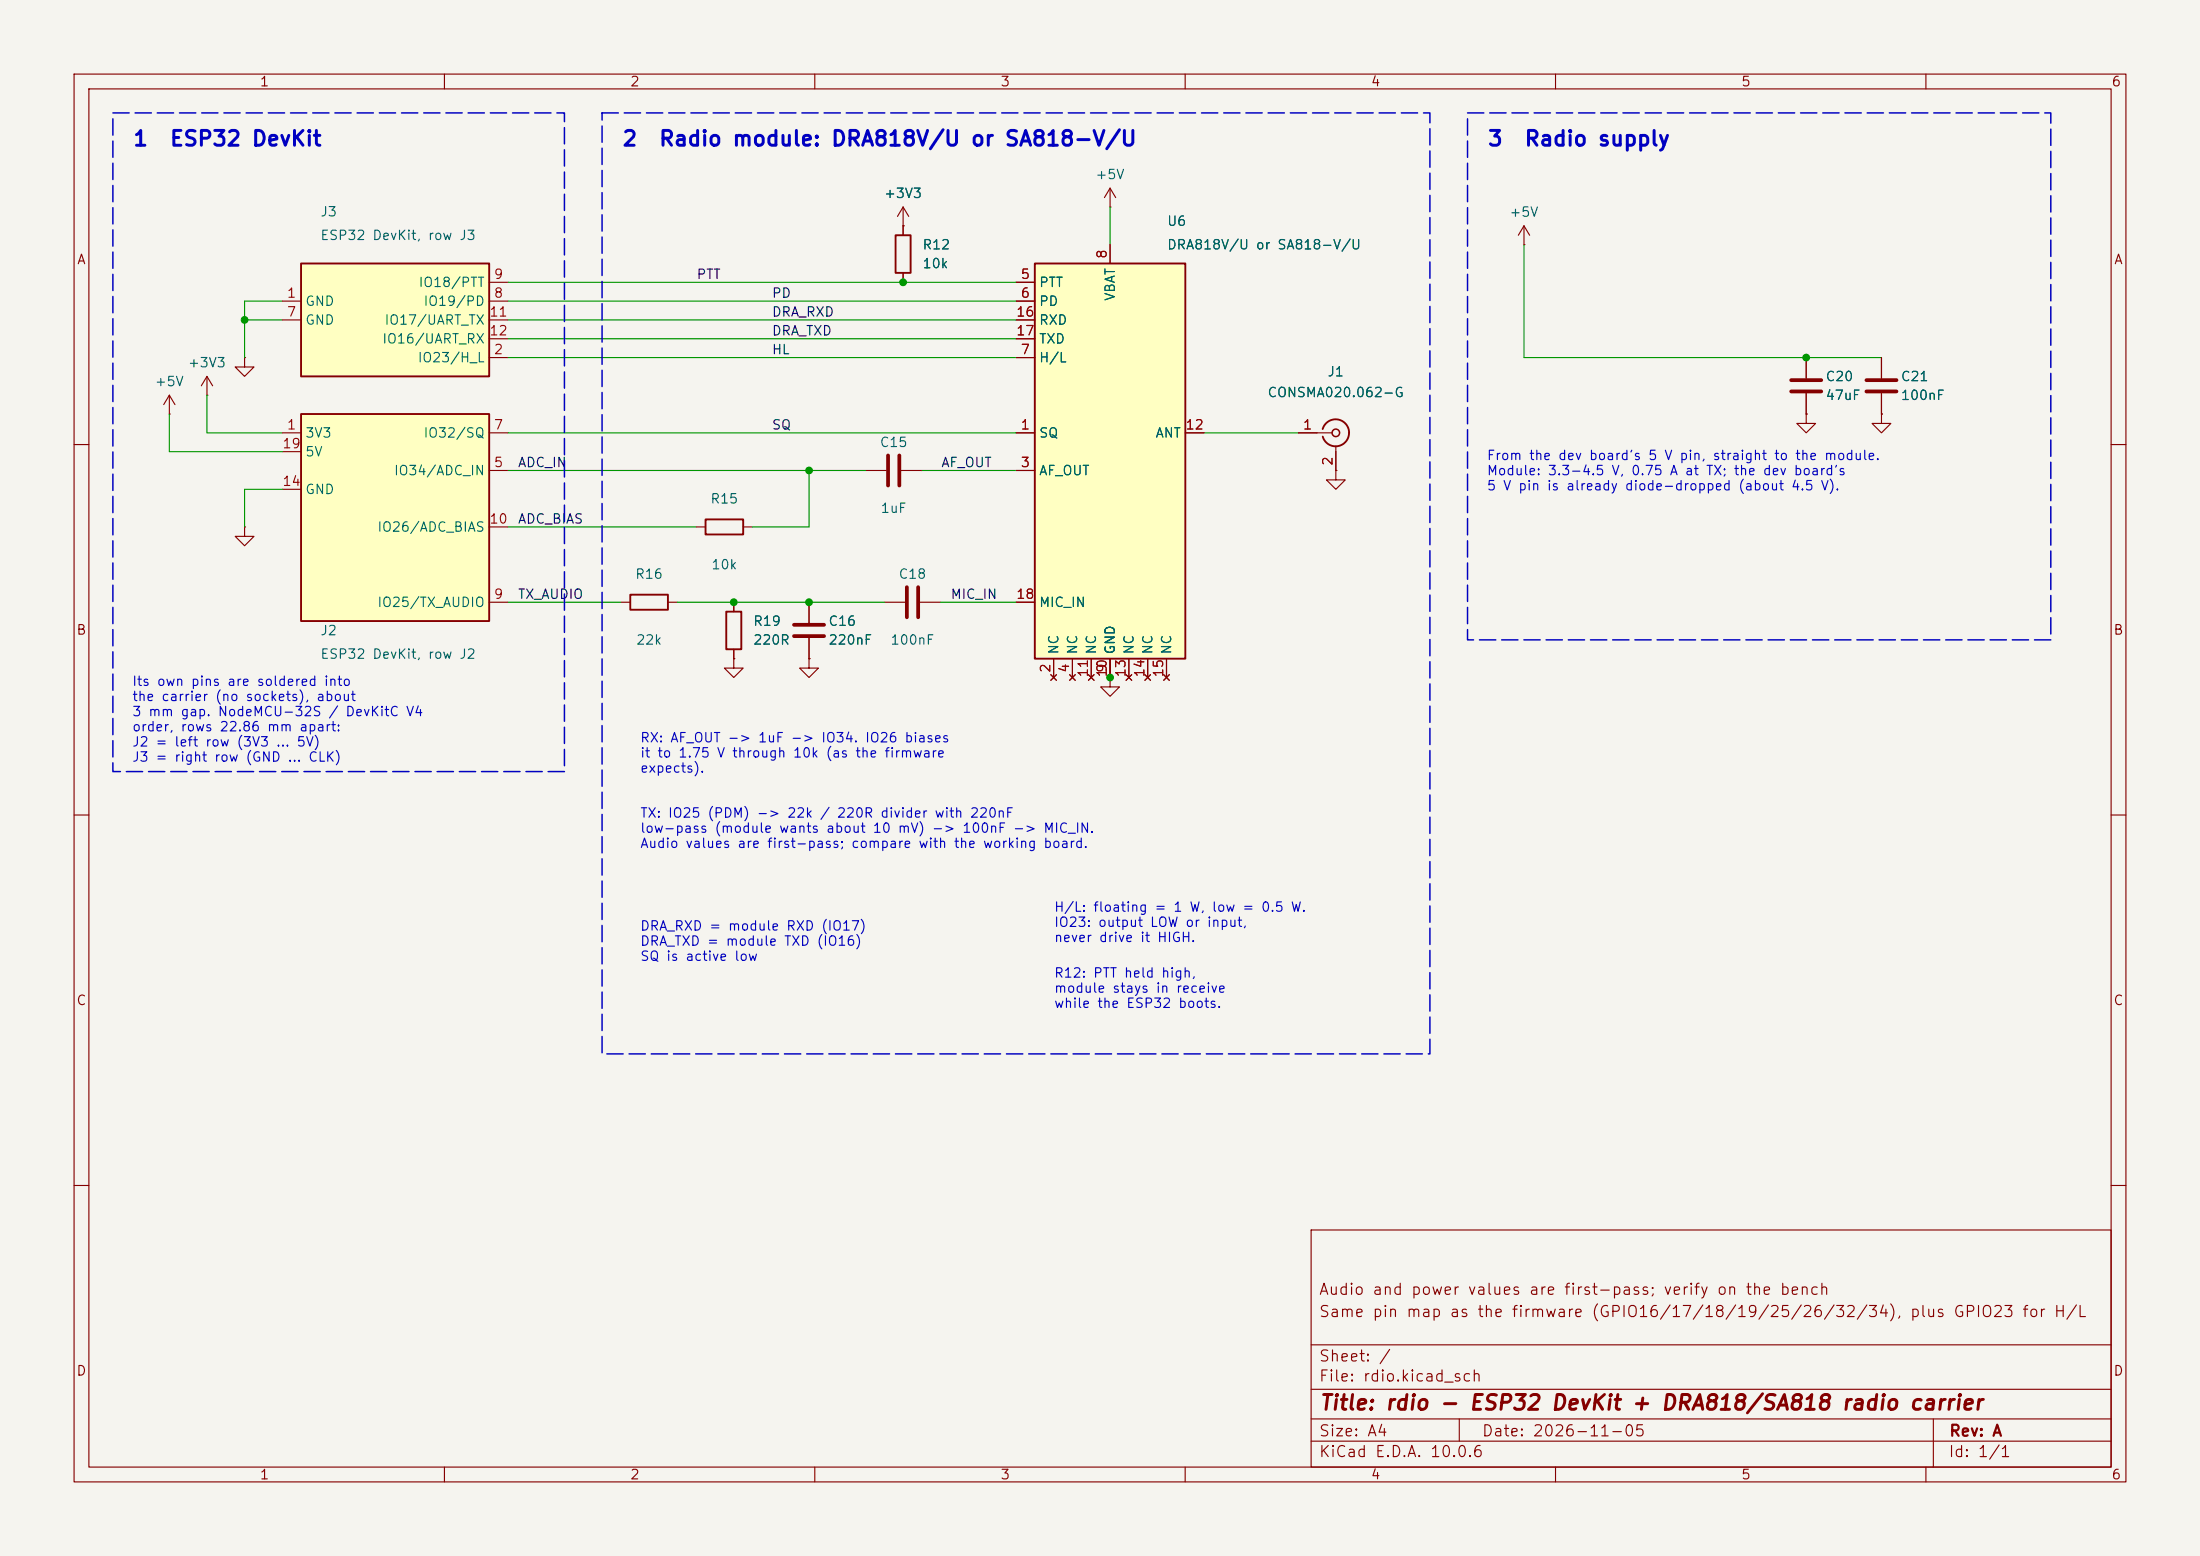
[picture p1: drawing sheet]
(kicad_sch
 (version 20250114)
 (generator "eeschema")
 (generator_version "10.0")
 (paper "A4")
 (title_block
  (title "rdio - ESP32 DevKit + DRA818/SA818 radio carrier")
  (date "2026-11-05")
  (rev "A")
  (comment 1 "Same pin map as the firmware (GPIO16/17/18/19/25/26/32/34), plus GPIO23 for H/L")
  (comment 2 "Audio and power values are first-pass; verify on the bench"))
 (lib_symbols
  (symbol "rdio:DEVKIT_J3" (exclude_from_sim no) (in_bom yes) (on_board yes)
   (property "Reference" "J" (at 0 0 0) (effects (font (size 1.27 1.27))))
   (property "Value" "DEVKIT_J3" (at 0 0 0) (effects (font (size 1.27 1.27))))
   (property "Footprint" "rdio:PinHoles_1x19_P2.54mm" (at 0 0 0) (effects (font (size 1.27 1.27)) (hide yes)))
   (property "Datasheet" "https://docs.espressif.com/projects/esp-dev-kits/en/latest/esp32/esp32-devkitc/user_guide.html" (at 0 0 0) (effects (font (size 1.27 1.27)) (hide yes)))
   (property "Description" "ESP32 DevKit 38-pin, right header row J3 (GND ... CLK). Only the pins used here are drawn; the footprint has all 19 holes." (at 0 0 0) (effects (font (size 1.27 1.27)) (hide yes)))
   (symbol "DEVKIT_J3_0_1"
    (rectangle (start -12.7 7.62) (end 12.7 -7.62) (stroke (width 0.254) (type default)) (fill (type background))))
   (symbol "DEVKIT_J3_1_1"
    (pin bidirectional line (at 15.24 5.08 180) (length 2.54) (name "IO18/PTT" (effects (font (size 1.27 1.27)))) (number "9" (effects (font (size 1.27 1.27)))))
    (pin bidirectional line (at 15.24 2.54 180) (length 2.54) (name "IO19/PD" (effects (font (size 1.27 1.27)))) (number "8" (effects (font (size 1.27 1.27)))))
    (pin bidirectional line (at 15.24 0 180) (length 2.54) (name "IO17/UART_TX" (effects (font (size 1.27 1.27)))) (number "11" (effects (font (size 1.27 1.27)))))
    (pin bidirectional line (at 15.24 -2.54 180) (length 2.54) (name "IO16/UART_RX" (effects (font (size 1.27 1.27)))) (number "12" (effects (font (size 1.27 1.27)))))
    (pin bidirectional line (at 15.24 -5.08 180) (length 2.54) (name "IO23/H_L" (effects (font (size 1.27 1.27)))) (number "2" (effects (font (size 1.27 1.27)))))
    (pin passive line (at -15.24 2.54 0) (length 2.54) (name "GND" (effects (font (size 1.27 1.27)))) (number "1" (effects (font (size 1.27 1.27)))))
    (pin passive line (at -15.24 0 0) (length 2.54) (name "GND" (effects (font (size 1.27 1.27)))) (number "7" (effects (font (size 1.27 1.27)))))))
  (symbol "rdio:DEVKIT_J2" (exclude_from_sim no) (in_bom yes) (on_board yes)
   (property "Reference" "J" (at 0 0 0) (effects (font (size 1.27 1.27))))
   (property "Value" "DEVKIT_J2" (at 0 0 0) (effects (font (size 1.27 1.27))))
   (property "Footprint" "rdio:PinHoles_1x19_P2.54mm" (at 0 0 0) (effects (font (size 1.27 1.27)) (hide yes)))
   (property "Datasheet" "https://docs.espressif.com/projects/esp-dev-kits/en/latest/esp32/esp32-devkitc/user_guide.html" (at 0 0 0) (effects (font (size 1.27 1.27)) (hide yes)))
   (property "Description" "ESP32 DevKit 38-pin, left header row J2 (3V3 ... 5V, pin 1 at the antenna end). Only the pins used here are drawn; the footprint has all 19 holes." (at 0 0 0) (effects (font (size 1.27 1.27)) (hide yes)))
   (symbol "DEVKIT_J2_0_1"
    (rectangle (start -12.7 10.16) (end 12.7 -17.78) (stroke (width 0.254) (type default)) (fill (type background))))
   (symbol "DEVKIT_J2_1_1"
    (pin bidirectional line (at 15.24 7.62 180) (length 2.54) (name "IO32/SQ" (effects (font (size 1.27 1.27)))) (number "7" (effects (font (size 1.27 1.27)))))
    (pin input line (at 15.24 2.54 180) (length 2.54) (name "IO34/ADC_IN" (effects (font (size 1.27 1.27)))) (number "5" (effects (font (size 1.27 1.27)))))
    (pin bidirectional line (at 15.24 -5.08 180) (length 2.54) (name "IO26/ADC_BIAS" (effects (font (size 1.27 1.27)))) (number "10" (effects (font (size 1.27 1.27)))))
    (pin bidirectional line (at 15.24 -15.24 180) (length 2.54) (name "IO25/TX_AUDIO" (effects (font (size 1.27 1.27)))) (number "9" (effects (font (size 1.27 1.27)))))
    (pin power_out line (at -15.24 7.62 0) (length 2.54) (name "3V3" (effects (font (size 1.27 1.27)))) (number "1" (effects (font (size 1.27 1.27)))))
    (pin power_out line (at -15.24 5.08 0) (length 2.54) (name "5V" (effects (font (size 1.27 1.27)))) (number "19" (effects (font (size 1.27 1.27)))))
    (pin power_out line (at -15.24 0 0) (length 2.54) (name "GND" (effects (font (size 1.27 1.27)))) (number "14" (effects (font (size 1.27 1.27)))))))
  (symbol "power:+3V3"
   (power global)
   (pin_numbers (hide yes))
   (pin_names
    (offset 0) (hide yes)) (exclude_from_sim no) (in_bom yes) (on_board yes)
   (in_pos_files yes)
   (duplicate_pin_numbers_are_jumpers no)
   (property "Reference" "#PWR" (at 0 -3.81 0) (show_name no) (do_not_autoplace no) (hide yes) (effects (font (size 1.27 1.27))))
   (property "Value" "+3V3" (at 0 3.556 0) (show_name no) (do_not_autoplace no) (effects (font (size 1.27 1.27))))
   (property "Footprint" "" (at 0 0 0) (show_name no) (do_not_autoplace no) (hide yes) (effects (font (size 1.27 1.27))))
   (property "Datasheet" "" (at 0 0 0) (show_name no) (do_not_autoplace no) (hide yes) (effects (font (size 1.27 1.27))))
   (property "Description" "Power symbol creates a global label with name \"+3V3\"" (at 0 0 0) (show_name no) (do_not_autoplace no) (hide yes) (effects (font (size 1.27 1.27))))
   (symbol "+3V3_0_1"
    (polyline (pts (xy -0.762 1.27) (xy 0 2.54)) (stroke (width 0) (type default)) (fill (type none)))
    (polyline (pts (xy 0 2.54) (xy 0.762 1.27)) (stroke (width 0) (type default)) (fill (type none)))
    (polyline (pts (xy 0 0) (xy 0 2.54)) (stroke (width 0) (type default)) (fill (type none))))
   (symbol "+3V3_1_1"
    (pin power_in line (at 0 0 90) (length 0) (name "" (effects (font (size 1.27 1.27)))) (number "1" (effects (font (size 1.27 1.27))))))
   (embedded_fonts no))
  (symbol "power:+5V"
   (power global)
   (pin_numbers (hide yes))
   (pin_names
    (offset 0) (hide yes)) (exclude_from_sim no) (in_bom yes) (on_board yes)
   (in_pos_files yes)
   (duplicate_pin_numbers_are_jumpers no)
   (property "Reference" "#PWR" (at 0 -3.81 0) (show_name no) (do_not_autoplace no) (hide yes) (effects (font (size 1.27 1.27))))
   (property "Value" "+5V" (at 0 3.556 0) (show_name no) (do_not_autoplace no) (effects (font (size 1.27 1.27))))
   (property "Footprint" "" (at 0 0 0) (show_name no) (do_not_autoplace no) (hide yes) (effects (font (size 1.27 1.27))))
   (property "Datasheet" "" (at 0 0 0) (show_name no) (do_not_autoplace no) (hide yes) (effects (font (size 1.27 1.27))))
   (property "Description" "Power symbol creates a global label with name \"+5V\"" (at 0 0 0) (show_name no) (do_not_autoplace no) (hide yes) (effects (font (size 1.27 1.27))))
   (symbol "+5V_0_1"
    (polyline (pts (xy -0.762 1.27) (xy 0 2.54)) (stroke (width 0) (type default)) (fill (type none)))
    (polyline (pts (xy 0 2.54) (xy 0.762 1.27)) (stroke (width 0) (type default)) (fill (type none)))
    (polyline (pts (xy 0 0) (xy 0 2.54)) (stroke (width 0) (type default)) (fill (type none))))
   (symbol "+5V_1_1"
    (pin power_in line (at 0 0 90) (length 0) (name "" (effects (font (size 1.27 1.27)))) (number "1" (effects (font (size 1.27 1.27))))))
   (embedded_fonts no))
  (symbol "power:GND"
   (power global)
   (pin_numbers (hide yes))
   (pin_names
    (offset 0) (hide yes)) (exclude_from_sim no) (in_bom yes) (on_board yes)
   (in_pos_files yes)
   (duplicate_pin_numbers_are_jumpers no)
   (property "Reference" "#PWR" (at 0 -6.35 0) (show_name no) (do_not_autoplace no) (hide yes) (effects (font (size 1.27 1.27))))
   (property "Value" "GND" (at 0 -3.81 0) (show_name no) (do_not_autoplace no) (effects (font (size 1.27 1.27))))
   (property "Footprint" "" (at 0 0 0) (show_name no) (do_not_autoplace no) (hide yes) (effects (font (size 1.27 1.27))))
   (property "Datasheet" "" (at 0 0 0) (show_name no) (do_not_autoplace no) (hide yes) (effects (font (size 1.27 1.27))))
   (property "Description" "Power symbol creates a global label with name \"GND\" , ground" (at 0 0 0) (show_name no) (do_not_autoplace no) (hide yes) (effects (font (size 1.27 1.27))))
   (symbol "GND_0_1"
    (polyline (pts (xy 0 0) (xy 0 -1.27) (xy 1.27 -1.27) (xy 0 -2.54) (xy -1.27 -1.27) (xy 0 -1.27)) (stroke (width 0) (type default)) (fill (type none))))
   (symbol "GND_1_1"
    (pin power_in line (at 0 0 270) (length 0) (name "" (effects (font (size 1.27 1.27)))) (number "1" (effects (font (size 1.27 1.27))))))
   (embedded_fonts no))
  (symbol "rdio:DRA818V" (exclude_from_sim no) (in_bom yes) (on_board yes)
   (property "Reference" "U" (at 0 0 0) (effects (font (size 1.27 1.27))))
   (property "Value" "DRA818" (at 0 0 0) (effects (font (size 1.27 1.27))))
   (property "Footprint" "" (at 0 0 0) (effects (font (size 1.27 1.27)) (hide yes)))
   (property "Datasheet" "https://www.dorji.com/docs/data/DRA818V.pdf" (at 0 0 0) (effects (font (size 1.27 1.27)) (hide yes)))
   (property "Description" "Dorji DRA818V/U or NiceRF SA818 VHF/UHF transceiver module, UART, 18 pins" (at 0 0 0) (effects (font (size 1.27 1.27)) (hide yes)))
   (symbol "DRA818V_0_1"
    (rectangle (start -10.16 22.86) (end 10.16 -30.48) (stroke (width 0.254) (type default)) (fill (type background))))
   (symbol "DRA818V_1_1"
    (pin input line (at -12.7 20.32 0) (length 2.54) (name "PTT" (effects (font (size 1.27 1.27)))) (number "5" (effects (font (size 1.27 1.27)))))
    (pin input line (at -12.7 17.78 0) (length 2.54) (name "PD" (effects (font (size 1.27 1.27)))) (number "6" (effects (font (size 1.27 1.27)))))
    (pin input line (at -12.7 15.24 0) (length 2.54) (name "RXD" (effects (font (size 1.27 1.27)))) (number "16" (effects (font (size 1.27 1.27)))))
    (pin output line (at -12.7 12.7 0) (length 2.54) (name "TXD" (effects (font (size 1.27 1.27)))) (number "17" (effects (font (size 1.27 1.27)))))
    (pin input line (at -12.7 10.16 0) (length 2.54) (name "H/L" (effects (font (size 1.27 1.27)))) (number "7" (effects (font (size 1.27 1.27)))))
    (pin output line (at -12.7 0 0) (length 2.54) (name "SQ" (effects (font (size 1.27 1.27)))) (number "1" (effects (font (size 1.27 1.27)))))
    (pin output line (at -12.7 -5.08 0) (length 2.54) (name "AF_OUT" (effects (font (size 1.27 1.27)))) (number "3" (effects (font (size 1.27 1.27)))))
    (pin input line (at -12.7 -22.86 0) (length 2.54) (name "MIC_IN" (effects (font (size 1.27 1.27)))) (number "18" (effects (font (size 1.27 1.27)))))
    (pin passive line (at 12.7 0 180) (length 2.54) (name "ANT" (effects (font (size 1.27 1.27)))) (number "12" (effects (font (size 1.27 1.27)))))
    (pin power_in line (at 0 25.4 270) (length 2.54) (name "VBAT" (effects (font (size 1.27 1.27)))) (number "8" (effects (font (size 1.27 1.27)))))
    (pin power_in line (at 0 -33.02 90) (length 2.54) (name "GND" (effects (font (size 1.27 1.27)))) (number "9" (effects (font (size 1.27 1.27)))))
    (pin passive line (at 0 -33.02 90) (length 2.54) (name "GND" (effects (font (size 1.27 1.27)))) (number "10" (effects (font (size 1.27 1.27)))))
    (pin no_connect line (at -7.62 -33.02 90) (length 2.54) (name "NC" (effects (font (size 1.27 1.27)))) (number "2" (effects (font (size 1.27 1.27)))))
    (pin no_connect line (at -5.08 -33.02 90) (length 2.54) (name "NC" (effects (font (size 1.27 1.27)))) (number "4" (effects (font (size 1.27 1.27)))))
    (pin no_connect line (at -2.54 -33.02 90) (length 2.54) (name "NC" (effects (font (size 1.27 1.27)))) (number "11" (effects (font (size 1.27 1.27)))))
    (pin no_connect line (at 2.54 -33.02 90) (length 2.54) (name "NC" (effects (font (size 1.27 1.27)))) (number "13" (effects (font (size 1.27 1.27)))))
    (pin no_connect line (at 5.08 -33.02 90) (length 2.54) (name "NC" (effects (font (size 1.27 1.27)))) (number "14" (effects (font (size 1.27 1.27)))))
    (pin no_connect line (at 7.62 -33.02 90) (length 2.54) (name "NC" (effects (font (size 1.27 1.27)))) (number "15" (effects (font (size 1.27 1.27)))))))
  (symbol "Device:R"
   (pin_numbers (hide yes))
   (pin_names
    (offset 0)) (exclude_from_sim no) (in_bom yes) (on_board yes)
   (in_pos_files yes)
   (duplicate_pin_numbers_are_jumpers no)
   (property "Reference" "R" (at 2.032 0 90) (show_name no) (do_not_autoplace no) (effects (font (size 1.27 1.27))))
   (property "Value" "R" (at 0 0 90) (show_name no) (do_not_autoplace no) (effects (font (size 1.27 1.27))))
   (property "Footprint" "" (at -1.778 0 90) (show_name no) (do_not_autoplace no) (hide yes) (effects (font (size 1.27 1.27))))
   (property "Datasheet" "" (at 0 0 0) (show_name no) (do_not_autoplace no) (hide yes) (effects (font (size 1.27 1.27))))
   (property "Description" "Resistor" (at 0 0 0) (show_name no) (do_not_autoplace no) (hide yes) (effects (font (size 1.27 1.27))))
   (symbol "R_0_1"
    (rectangle (start -1.016 -2.54) (end 1.016 2.54) (stroke (width 0.254) (type default)) (fill (type none))))
   (symbol "R_1_1"
    (pin passive line (at 0 3.81 270) (length 1.27) (name "" (effects (font (size 1.27 1.27)))) (number "1" (effects (font (size 1.27 1.27)))))
    (pin passive line (at 0 -3.81 90) (length 1.27) (name "" (effects (font (size 1.27 1.27)))) (number "2" (effects (font (size 1.27 1.27))))))
   (embedded_fonts no))
  (symbol "Device:C"
   (pin_numbers (hide yes))
   (pin_names
    (offset 0.254)) (exclude_from_sim no) (in_bom yes) (on_board yes)
   (in_pos_files yes)
   (duplicate_pin_numbers_are_jumpers no)
   (property "Reference" "C" (at 0.635 2.54 0) (show_name no) (do_not_autoplace no) (effects (font (size 1.27 1.27)) (justify left)))
   (property "Value" "C" (at 0.635 -2.54 0) (show_name no) (do_not_autoplace no) (effects (font (size 1.27 1.27)) (justify left)))
   (property "Footprint" "" (at 0.9652 -3.81 0) (show_name no) (do_not_autoplace no) (hide yes) (effects (font (size 1.27 1.27))))
   (property "Datasheet" "" (at 0 0 0) (show_name no) (do_not_autoplace no) (hide yes) (effects (font (size 1.27 1.27))))
   (property "Description" "Unpolarized capacitor" (at 0 0 0) (show_name no) (do_not_autoplace no) (hide yes) (effects (font (size 1.27 1.27))))
   (symbol "C_0_1"
    (polyline (pts (xy -2.032 0.762) (xy 2.032 0.762)) (stroke (width 0.508) (type default)) (fill (type none)))
    (polyline (pts (xy -2.032 -0.762) (xy 2.032 -0.762)) (stroke (width 0.508) (type default)) (fill (type none))))
   (symbol "C_1_1"
    (pin passive line (at 0 3.81 270) (length 2.794) (name "" (effects (font (size 1.27 1.27)))) (number "1" (effects (font (size 1.27 1.27)))))
    (pin passive line (at 0 -3.81 90) (length 2.794) (name "" (effects (font (size 1.27 1.27)))) (number "2" (effects (font (size 1.27 1.27))))))
   (embedded_fonts no))
  (symbol "Connector:Conn_Coaxial"
   (pin_names
    (offset 1.016) (hide yes)) (exclude_from_sim no) (in_bom yes) (on_board yes)
   (in_pos_files yes)
   (duplicate_pin_numbers_are_jumpers no)
   (property "Reference" "J" (at 0.254 3.048 0) (show_name no) (do_not_autoplace no) (effects (font (size 1.27 1.27))))
   (property "Value" "Conn_Coaxial" (at 2.921 0 90) (show_name no) (do_not_autoplace no) (effects (font (size 1.27 1.27))))
   (property "Footprint" "" (at 0 0 0) (show_name no) (do_not_autoplace no) (hide yes) (effects (font (size 1.27 1.27))))
   (property "Datasheet" "" (at 0 0 0) (show_name no) (do_not_autoplace no) (hide yes) (effects (font (size 1.27 1.27))))
   (property "Description" "coaxial connector (BNC, SMA, SMB, SMC, Cinch/RCA, LEMO, ...)" (at 0 0 0) (show_name no) (do_not_autoplace no) (hide yes) (effects (font (size 1.27 1.27))))
   (symbol "Conn_Coaxial_0_1"
    (polyline (pts (xy -2.54 0) (xy -0.508 0)) (stroke (width 0) (type default)) (fill (type none)))
    (arc (start 1.778 0) (mid 0.222 -1.8079) (end -1.778 -0.508) (stroke (width 0.254) (type default)) (fill (type none)))
    (arc (start -1.778 0.508) (mid 0.2221 1.8084) (end 1.778 0) (stroke (width 0.254) (type default)) (fill (type none)))
    (circle (center 0 0) (radius 0.508) (stroke (width 0.2032) (type default)) (fill (type none)))
    (polyline (pts (xy 0 -2.54) (xy 0 -1.778)) (stroke (width 0) (type default)) (fill (type none))))
   (symbol "Conn_Coaxial_1_1"
    (pin passive line (at -5.08 0 0) (length 2.54) (name "In" (effects (font (size 1.27 1.27)))) (number "1" (effects (font (size 1.27 1.27)))))
    (pin passive line (at 0 -5.08 90) (length 2.54) (name "Ext" (effects (font (size 1.27 1.27)))) (number "2" (effects (font (size 1.27 1.27))))))
   (embedded_fonts no)))
 (rectangle (start 15.24 15.24) (end 76.20 104.14) (stroke (width 0.2) (type dash)) (fill (type none)))
 (text "1  ESP32 DevKit" (at 17.78 17.78 0) (effects (font (size 2.0 2.0) bold) (justify left top)))
 (symbol (lib_id "rdio:DEVKIT_J3") (at 53.34 43.18 0) (unit 1) (exclude_from_sim no) (in_bom yes) (on_board yes) (dnp no)
  (property "Reference" "J3" (at 43.18 28.57 0) (effects (font (size 1.27 1.27)) (justify left)))
  (property "Value" "ESP32 DevKit, row J3" (at 43.18 31.75 0) (effects (font (size 1.27 1.27)) (justify left)))
  (property "Footprint" "rdio:PinHoles_1x19_P2.54mm" (at 53.34 43.18 0) (effects (font (size 1.27 1.27)) (hide yes)))
  (property "Datasheet" "https://docs.espressif.com/projects/esp-dev-kits/en/latest/esp32/esp32-devkitc/user_guide.html" (at 53.34 43.18 0) (effects (font (size 1.27 1.27)) (hide yes)))
  (pin "9")
  (pin "8")
  (pin "11")
  (pin "12")
  (pin "2")
  (pin "1")
  (pin "7"))
 (symbol (lib_id "rdio:DEVKIT_J2") (at 53.34 66.04 0) (unit 1) (exclude_from_sim no) (in_bom yes) (on_board yes) (dnp no)
  (property "Reference" "J2" (at 43.18 85.09 0) (effects (font (size 1.27 1.27)) (justify left)))
  (property "Value" "ESP32 DevKit, row J2" (at 43.18 88.27 0) (effects (font (size 1.27 1.27)) (justify left)))
  (property "Footprint" "rdio:PinHoles_1x19_P2.54mm" (at 53.34 66.04 0) (effects (font (size 1.27 1.27)) (hide yes)))
  (property "Datasheet" "https://docs.espressif.com/projects/esp-dev-kits/en/latest/esp32/esp32-devkitc/user_guide.html" (at 53.34 66.04 0) (effects (font (size 1.27 1.27)) (hide yes)))
  (pin "7")
  (pin "5")
  (pin "10")
  (pin "9")
  (pin "1")
  (pin "19")
  (pin "14"))
 (wire (pts (xy 38.10 58.42) (xy 27.94 58.42)) (stroke (width 0) (type default)))
 (wire (pts (xy 27.94 58.42) (xy 27.94 53.34)) (stroke (width 0) (type default)))
 (symbol (lib_id "power:+3V3") (at 27.94 53.34 0) (unit 1) (exclude_from_sim no) (in_bom no) (on_board no) (dnp no)
  (property "Reference" "#PWR001" (at 30.48 52.07 0) (effects (font (size 1.27 1.27)) (hide yes)))
  (property "Value" "+3V3" (at 27.94 48.94 0) (effects (font (size 1.27 1.27))))
  (property "Footprint" "" (at 27.94 53.34 0) (effects (font (size 1.27 1.27)) (hide yes)))
  (property "Datasheet" "~" (at 27.94 53.34 0) (effects (font (size 1.27 1.27)) (hide yes)))
  (pin "1"))
 (wire (pts (xy 38.10 60.96) (xy 22.86 60.96)) (stroke (width 0) (type default)))
 (wire (pts (xy 22.86 60.96) (xy 22.86 55.88)) (stroke (width 0) (type default)))
 (symbol (lib_id "power:+5V") (at 22.86 55.88 0) (unit 1) (exclude_from_sim no) (in_bom no) (on_board no) (dnp no)
  (property "Reference" "#PWR002" (at 25.40 54.61 0) (effects (font (size 1.27 1.27)) (hide yes)))
  (property "Value" "+5V" (at 22.86 51.48 0) (effects (font (size 1.27 1.27))))
  (property "Footprint" "" (at 22.86 55.88 0) (effects (font (size 1.27 1.27)) (hide yes)))
  (property "Datasheet" "~" (at 22.86 55.88 0) (effects (font (size 1.27 1.27)) (hide yes)))
  (pin "1"))
 (wire (pts (xy 38.10 66.04) (xy 33.02 66.04)) (stroke (width 0) (type default)))
 (wire (pts (xy 33.02 66.04) (xy 33.02 71.12)) (stroke (width 0) (type default)))
 (symbol (lib_id "power:GND") (at 33.02 71.12 0) (unit 1) (exclude_from_sim no) (in_bom no) (on_board no) (dnp no)
  (property "Reference" "#PWR003" (at 35.56 69.85 0) (effects (font (size 1.27 1.27)) (hide yes)))
  (property "Value" "GND" (at 33.02 75.52 0) (effects (font (size 1.27 1.27)) (hide yes)))
  (property "Footprint" "" (at 33.02 71.12 0) (effects (font (size 1.27 1.27)) (hide yes)))
  (property "Datasheet" "~" (at 33.02 71.12 0) (effects (font (size 1.27 1.27)) (hide yes)))
  (pin "1"))
 (wire (pts (xy 38.10 40.64) (xy 33.02 40.64)) (stroke (width 0) (type default)))
 (wire (pts (xy 33.02 40.64) (xy 33.02 48.26)) (stroke (width 0) (type default)))
 (wire (pts (xy 38.10 43.18) (xy 33.02 43.18)) (stroke (width 0) (type default)))
 (symbol (lib_id "power:GND") (at 33.02 48.26 0) (unit 1) (exclude_from_sim no) (in_bom no) (on_board no) (dnp no)
  (property "Reference" "#PWR004" (at 35.56 46.99 0) (effects (font (size 1.27 1.27)) (hide yes)))
  (property "Value" "GND" (at 33.02 52.66 0) (effects (font (size 1.27 1.27)) (hide yes)))
  (property "Footprint" "" (at 33.02 48.26 0) (effects (font (size 1.27 1.27)) (hide yes)))
  (property "Datasheet" "~" (at 33.02 48.26 0) (effects (font (size 1.27 1.27)) (hide yes)))
  (pin "1"))
 (text "Its own pins are soldered into\nthe carrier (no sockets), about\n3 mm gap. NodeMCU-32S / DevKitC V4\norder, rows 22.86 mm apart:\nJ2 = left row (3V3 ... 5V)\nJ3 = right row (GND ... CLK)" (at 17.78 91.44 0) (effects (font (size 1.27 1.27)) (justify left top)))
 (rectangle (start 81.28 15.24) (end 193.04 142.24) (stroke (width 0.2) (type dash)) (fill (type none)))
 (text "2  Radio module: DRA818V/U or SA818-V/U" (at 83.82 17.78 0) (effects (font (size 2.0 2.0) bold) (justify left top)))
 (symbol (lib_id "rdio:DRA818V") (at 149.86 58.42 0) (unit 1) (exclude_from_sim no) (in_bom yes) (on_board yes) (dnp no)
  (property "Reference" "U6" (at 157.48 29.84 0) (effects (font (size 1.27 1.27)) (justify left)))
  (property "Value" "DRA818V/U or SA818-V/U" (at 157.48 33.02 0) (effects (font (size 1.27 1.27)) (justify left)))
  (property "Footprint" "rdio:DRA818_SA818" (at 149.86 58.42 0) (effects (font (size 1.27 1.27)) (hide yes)))
  (property "Datasheet" "https://www.dorji.com/docs/data/DRA818V.pdf" (at 149.86 58.42 0) (effects (font (size 1.27 1.27)) (hide yes)))
  (pin "5")
  (pin "6")
  (pin "16")
  (pin "17")
  (pin "7")
  (pin "1")
  (pin "3")
  (pin "18")
  (pin "12")
  (pin "8")
  (pin "9")
  (pin "10")
  (pin "2")
  (pin "4")
  (pin "11")
  (pin "13")
  (pin "14")
  (pin "15"))
 (wire (pts (xy 149.86 33.02) (xy 149.86 27.94)) (stroke (width 0) (type default)))
 (symbol (lib_id "power:+5V") (at 149.86 27.94 0) (unit 1) (exclude_from_sim no) (in_bom no) (on_board no) (dnp no)
  (property "Reference" "#PWR005" (at 152.40 26.67 0) (effects (font (size 1.27 1.27)) (hide yes)))
  (property "Value" "+5V" (at 149.86 23.54 0) (effects (font (size 1.27 1.27))))
  (property "Footprint" "" (at 149.86 27.94 0) (effects (font (size 1.27 1.27)) (hide yes)))
  (property "Datasheet" "~" (at 149.86 27.94 0) (effects (font (size 1.27 1.27)) (hide yes)))
  (pin "1"))
 (symbol (lib_id "power:GND") (at 149.86 91.44 0) (unit 1) (exclude_from_sim no) (in_bom no) (on_board no) (dnp no)
  (property "Reference" "#PWR006" (at 152.40 90.17 0) (effects (font (size 1.27 1.27)) (hide yes)))
  (property "Value" "GND" (at 149.86 95.84 0) (effects (font (size 1.27 1.27)) (hide yes)))
  (property "Footprint" "" (at 149.86 91.44 0) (effects (font (size 1.27 1.27)) (hide yes)))
  (property "Datasheet" "~" (at 149.86 91.44 0) (effects (font (size 1.27 1.27)) (hide yes)))
  (pin "1"))
 (wire (pts (xy 68.58 38.10) (xy 121.92 38.10)) (stroke (width 0) (type default)))
 (wire (pts (xy 121.92 38.10) (xy 137.16 38.10)) (stroke (width 0) (type default)))
 (label "PTT" (at 93.98 38.10 0) (effects (font (size 1.27 1.27)) (justify left bottom)))
 (wire (pts (xy 68.58 40.64) (xy 137.16 40.64)) (stroke (width 0) (type default)))
 (label "PD" (at 104.14 40.64 0) (effects (font (size 1.27 1.27)) (justify left bottom)))
 (wire (pts (xy 68.58 43.18) (xy 137.16 43.18)) (stroke (width 0) (type default)))
 (label "DRA_RXD" (at 104.14 43.18 0) (effects (font (size 1.27 1.27)) (justify left bottom)))
 (wire (pts (xy 68.58 45.72) (xy 137.16 45.72)) (stroke (width 0) (type default)))
 (label "DRA_TXD" (at 104.14 45.72 0) (effects (font (size 1.27 1.27)) (justify left bottom)))
 (wire (pts (xy 68.58 48.26) (xy 137.16 48.26)) (stroke (width 0) (type default)))
 (label "HL" (at 104.14 48.26 0) (effects (font (size 1.27 1.27)) (justify left bottom)))
 (wire (pts (xy 68.58 58.42) (xy 137.16 58.42)) (stroke (width 0) (type default)))
 (label "SQ" (at 104.14 58.42 0) (effects (font (size 1.27 1.27)) (justify left bottom)))
 (symbol (lib_id "power:+3V3") (at 121.92 30.48 0) (unit 1) (exclude_from_sim no) (in_bom no) (on_board no) (dnp no)
  (property "Reference" "#PWR007" (at 124.46 29.21 0) (effects (font (size 1.27 1.27)) (hide yes)))
  (property "Value" "+3V3" (at 121.92 26.08 0) (effects (font (size 1.27 1.27))))
  (property "Footprint" "" (at 121.92 30.48 0) (effects (font (size 1.27 1.27)) (hide yes)))
  (property "Datasheet" "~" (at 121.92 30.48 0) (effects (font (size 1.27 1.27)) (hide yes)))
  (pin "1"))
 (symbol (lib_id "Device:R") (at 121.92 34.29 0) (unit 1) (exclude_from_sim no) (in_bom yes) (on_board yes) (dnp no)
  (property "Reference" "R12" (at 124.46 33.02 0) (effects (font (size 1.27 1.27)) (justify left)))
  (property "Value" "10k" (at 124.46 35.56 0) (effects (font (size 1.27 1.27)) (justify left)))
  (property "Footprint" "Resistor_SMD:R_0603_1608Metric" (at 121.92 34.29 0) (effects (font (size 1.27 1.27)) (hide yes)))
  (property "Datasheet" "~" (at 121.92 34.29 0) (effects (font (size 1.27 1.27)) (hide yes)))
  (pin "1")
  (pin "2"))
 (wire (pts (xy 68.58 63.50) (xy 109.22 63.50)) (stroke (width 0) (type default)))
 (wire (pts (xy 109.22 63.50) (xy 116.84 63.50)) (stroke (width 0) (type default)))
 (label "ADC_IN" (at 69.85 63.50 0) (effects (font (size 1.27 1.27)) (justify left bottom)))
 (symbol (lib_id "Device:C") (at 120.65 63.50 270) (unit 1) (exclude_from_sim no) (in_bom yes) (on_board yes) (dnp no)
  (property "Reference" "C15" (at 120.65 59.69 90) (effects (font (size 1.27 1.27))))
  (property "Value" "1uF" (at 120.65 68.58 90) (effects (font (size 1.27 1.27))))
  (property "Footprint" "Capacitor_SMD:C_0603_1608Metric" (at 120.65 63.50 90) (effects (font (size 1.27 1.27)) (hide yes)))
  (property "Datasheet" "~" (at 120.65 63.50 90) (effects (font (size 1.27 1.27)) (hide yes)))
  (pin "1")
  (pin "2"))
 (wire (pts (xy 124.46 63.50) (xy 137.16 63.50)) (stroke (width 0) (type default)))
 (label "AF_OUT" (at 127.00 63.50 0) (effects (font (size 1.27 1.27)) (justify left bottom)))
 (wire (pts (xy 68.58 71.12) (xy 93.98 71.12)) (stroke (width 0) (type default)))
 (label "ADC_BIAS" (at 69.85 71.12 0) (effects (font (size 1.27 1.27)) (justify left bottom)))
 (symbol (lib_id "Device:R") (at 97.79 71.12 90) (unit 1) (exclude_from_sim no) (in_bom yes) (on_board yes) (dnp no)
  (property "Reference" "R15" (at 97.79 67.31 270) (effects (font (size 1.27 1.27))))
  (property "Value" "10k" (at 97.79 76.20 270) (effects (font (size 1.27 1.27))))
  (property "Footprint" "Resistor_SMD:R_0603_1608Metric" (at 97.79 71.12 270) (effects (font (size 1.27 1.27)) (hide yes)))
  (property "Datasheet" "~" (at 97.79 71.12 270) (effects (font (size 1.27 1.27)) (hide yes)))
  (pin "1")
  (pin "2"))
 (wire (pts (xy 101.60 71.12) (xy 109.22 71.12)) (stroke (width 0) (type default)))
 (wire (pts (xy 109.22 71.12) (xy 109.22 63.50)) (stroke (width 0) (type default)))
 (wire (pts (xy 68.58 81.28) (xy 83.82 81.28)) (stroke (width 0) (type default)))
 (label "TX_AUDIO" (at 69.85 81.28 0) (effects (font (size 1.27 1.27)) (justify left bottom)))
 (symbol (lib_id "Device:R") (at 87.63 81.28 90) (unit 1) (exclude_from_sim no) (in_bom yes) (on_board yes) (dnp no)
  (property "Reference" "R16" (at 87.63 77.47 270) (effects (font (size 1.27 1.27))))
  (property "Value" "22k" (at 87.63 86.36 270) (effects (font (size 1.27 1.27))))
  (property "Footprint" "Resistor_SMD:R_0603_1608Metric" (at 87.63 81.28 270) (effects (font (size 1.27 1.27)) (hide yes)))
  (property "Datasheet" "~" (at 87.63 81.28 270) (effects (font (size 1.27 1.27)) (hide yes)))
  (pin "1")
  (pin "2"))
 (wire (pts (xy 91.44 81.28) (xy 109.22 81.28)) (stroke (width 0) (type default)))
 (symbol (lib_id "Device:R") (at 99.06 85.09 0) (unit 1) (exclude_from_sim no) (in_bom yes) (on_board yes) (dnp no)
  (property "Reference" "R19" (at 101.60 83.82 0) (effects (font (size 1.27 1.27)) (justify left)))
  (property "Value" "220R" (at 101.60 86.36 0) (effects (font (size 1.27 1.27)) (justify left)))
  (property "Footprint" "Resistor_SMD:R_0603_1608Metric" (at 99.06 85.09 0) (effects (font (size 1.27 1.27)) (hide yes)))
  (property "Datasheet" "~" (at 99.06 85.09 0) (effects (font (size 1.27 1.27)) (hide yes)))
  (pin "1")
  (pin "2"))
 (symbol (lib_id "power:GND") (at 99.06 88.90 0) (unit 1) (exclude_from_sim no) (in_bom no) (on_board no) (dnp no)
  (property "Reference" "#PWR008" (at 101.60 87.63 0) (effects (font (size 1.27 1.27)) (hide yes)))
  (property "Value" "GND" (at 99.06 93.30 0) (effects (font (size 1.27 1.27)) (hide yes)))
  (property "Footprint" "" (at 99.06 88.90 0) (effects (font (size 1.27 1.27)) (hide yes)))
  (property "Datasheet" "~" (at 99.06 88.90 0) (effects (font (size 1.27 1.27)) (hide yes)))
  (pin "1"))
 (symbol (lib_id "Device:C") (at 109.22 85.09 0) (unit 1) (exclude_from_sim no) (in_bom yes) (on_board yes) (dnp no)
  (property "Reference" "C16" (at 111.76 83.82 0) (effects (font (size 1.27 1.27)) (justify left)))
  (property "Value" "220nF" (at 111.76 86.36 0) (effects (font (size 1.27 1.27)) (justify left)))
  (property "Footprint" "Capacitor_SMD:C_0603_1608Metric" (at 109.22 85.09 0) (effects (font (size 1.27 1.27)) (hide yes)))
  (property "Datasheet" "~" (at 109.22 85.09 0) (effects (font (size 1.27 1.27)) (hide yes)))
  (pin "1")
  (pin "2"))
 (symbol (lib_id "power:GND") (at 109.22 88.90 0) (unit 1) (exclude_from_sim no) (in_bom no) (on_board no) (dnp no)
  (property "Reference" "#PWR009" (at 111.76 87.63 0) (effects (font (size 1.27 1.27)) (hide yes)))
  (property "Value" "GND" (at 109.22 93.30 0) (effects (font (size 1.27 1.27)) (hide yes)))
  (property "Footprint" "" (at 109.22 88.90 0) (effects (font (size 1.27 1.27)) (hide yes)))
  (property "Datasheet" "~" (at 109.22 88.90 0) (effects (font (size 1.27 1.27)) (hide yes)))
  (pin "1"))
 (symbol (lib_id "Device:C") (at 123.19 81.28 90) (unit 1) (exclude_from_sim no) (in_bom yes) (on_board yes) (dnp no)
  (property "Reference" "C18" (at 123.19 77.47 270) (effects (font (size 1.27 1.27))))
  (property "Value" "100nF" (at 123.19 86.36 270) (effects (font (size 1.27 1.27))))
  (property "Footprint" "Capacitor_SMD:C_0603_1608Metric" (at 123.19 81.28 270) (effects (font (size 1.27 1.27)) (hide yes)))
  (property "Datasheet" "~" (at 123.19 81.28 270) (effects (font (size 1.27 1.27)) (hide yes)))
  (pin "1")
  (pin "2"))
 (wire (pts (xy 109.22 81.28) (xy 119.38 81.28)) (stroke (width 0) (type default)))
 (wire (pts (xy 127.00 81.28) (xy 137.16 81.28)) (stroke (width 0) (type default)))
 (label "MIC_IN" (at 128.27 81.28 0) (effects (font (size 1.27 1.27)) (justify left bottom)))
 (symbol (lib_id "Connector:Conn_Coaxial") (at 180.34 58.42 0) (unit 1) (exclude_from_sim no) (in_bom yes) (on_board yes) (dnp no)
  (property "Reference" "J1" (at 180.34 50.16 0) (effects (font (size 1.27 1.27))))
  (property "Value" "CONSMA020.062-G" (at 180.34 52.96 0) (effects (font (size 1.27 1.27))))
  (property "Footprint" "rdio:CONSMA020_062_G" (at 180.34 58.42 0) (effects (font (size 1.27 1.27)) (hide yes)))
  (property "Datasheet" "~" (at 180.34 58.42 0) (effects (font (size 1.27 1.27)) (hide yes)))
  (pin "1")
  (pin "2"))
 (wire (pts (xy 162.56 58.42) (xy 175.26 58.42)) (stroke (width 0) (type default)))
 (symbol (lib_id "power:GND") (at 180.34 63.50 0) (unit 1) (exclude_from_sim no) (in_bom no) (on_board no) (dnp no)
  (property "Reference" "#PWR010" (at 182.88 62.23 0) (effects (font (size 1.27 1.27)) (hide yes)))
  (property "Value" "GND" (at 180.34 67.90 0) (effects (font (size 1.27 1.27)) (hide yes)))
  (property "Footprint" "" (at 180.34 63.50 0) (effects (font (size 1.27 1.27)) (hide yes)))
  (property "Datasheet" "~" (at 180.34 63.50 0) (effects (font (size 1.27 1.27)) (hide yes)))
  (pin "1"))
 (text "RX: AF_OUT -> 1uF -> IO34. IO26 biases\nit to 1.75 V through 10k (as the firmware\nexpects)." (at 86.36 99.06 0) (effects (font (size 1.27 1.27)) (justify left top)))
 (text "TX: IO25 (PDM) -> 22k / 220R divider with 220nF\nlow-pass (module wants about 10 mV) -> 100nF -> MIC_IN.\nAudio values are first-pass; compare with the working board." (at 86.36 109.22 0) (effects (font (size 1.27 1.27)) (justify left top)))
 (text "DRA_RXD = module RXD (IO17)\nDRA_TXD = module TXD (IO16)\nSQ is active low" (at 86.36 124.46 0) (effects (font (size 1.27 1.27)) (justify left top)))
 (text "H/L: floating = 1 W, low = 0.5 W.\nIO23: output LOW or input,\nnever drive it HIGH." (at 142.24 121.92 0) (effects (font (size 1.27 1.27)) (justify left top)))
 (text "R12: PTT held high,\nmodule stays in receive\nwhile the ESP32 boots." (at 142.24 130.81 0) (effects (font (size 1.27 1.27)) (justify left top)))
 (rectangle (start 198.12 15.24) (end 276.86 86.36) (stroke (width 0.2) (type dash)) (fill (type none)))
 (text "3  Radio supply" (at 200.66 17.78 0) (effects (font (size 2.0 2.0) bold) (justify left top)))
 (symbol (lib_id "power:+5V") (at 205.74 33.02 0) (unit 1) (exclude_from_sim no) (in_bom no) (on_board no) (dnp no)
  (property "Reference" "#PWR011" (at 208.28 31.75 0) (effects (font (size 1.27 1.27)) (hide yes)))
  (property "Value" "+5V" (at 205.74 28.62 0) (effects (font (size 1.27 1.27))))
  (property "Footprint" "" (at 205.74 33.02 0) (effects (font (size 1.27 1.27)) (hide yes)))
  (property "Datasheet" "~" (at 205.74 33.02 0) (effects (font (size 1.27 1.27)) (hide yes)))
  (pin "1"))
 (wire (pts (xy 205.74 33.02) (xy 205.74 48.26)) (stroke (width 0) (type default)))
 (wire (pts (xy 205.74 48.26) (xy 254.00 48.26)) (stroke (width 0) (type default)))
 (symbol (lib_id "Device:C") (at 243.84 52.07 0) (unit 1) (exclude_from_sim no) (in_bom yes) (on_board yes) (dnp no)
  (property "Reference" "C20" (at 246.38 50.80 0) (effects (font (size 1.27 1.27)) (justify left)))
  (property "Value" "47uF" (at 246.38 53.34 0) (effects (font (size 1.27 1.27)) (justify left)))
  (property "Footprint" "Capacitor_SMD:C_1206_3216Metric" (at 243.84 52.07 0) (effects (font (size 1.27 1.27)) (hide yes)))
  (property "Datasheet" "~" (at 243.84 52.07 0) (effects (font (size 1.27 1.27)) (hide yes)))
  (pin "1")
  (pin "2"))
 (symbol (lib_id "power:GND") (at 243.84 55.88 0) (unit 1) (exclude_from_sim no) (in_bom no) (on_board no) (dnp no)
  (property "Reference" "#PWR012" (at 246.38 54.61 0) (effects (font (size 1.27 1.27)) (hide yes)))
  (property "Value" "GND" (at 243.84 60.28 0) (effects (font (size 1.27 1.27)) (hide yes)))
  (property "Footprint" "" (at 243.84 55.88 0) (effects (font (size 1.27 1.27)) (hide yes)))
  (property "Datasheet" "~" (at 243.84 55.88 0) (effects (font (size 1.27 1.27)) (hide yes)))
  (pin "1"))
 (symbol (lib_id "Device:C") (at 254.00 52.07 0) (unit 1) (exclude_from_sim no) (in_bom yes) (on_board yes) (dnp no)
  (property "Reference" "C21" (at 256.54 50.80 0) (effects (font (size 1.27 1.27)) (justify left)))
  (property "Value" "100nF" (at 256.54 53.34 0) (effects (font (size 1.27 1.27)) (justify left)))
  (property "Footprint" "Capacitor_SMD:C_0603_1608Metric" (at 254.00 52.07 0) (effects (font (size 1.27 1.27)) (hide yes)))
  (property "Datasheet" "~" (at 254.00 52.07 0) (effects (font (size 1.27 1.27)) (hide yes)))
  (pin "1")
  (pin "2"))
 (symbol (lib_id "power:GND") (at 254.00 55.88 0) (unit 1) (exclude_from_sim no) (in_bom no) (on_board no) (dnp no)
  (property "Reference" "#PWR013" (at 256.54 54.61 0) (effects (font (size 1.27 1.27)) (hide yes)))
  (property "Value" "GND" (at 254.00 60.28 0) (effects (font (size 1.27 1.27)) (hide yes)))
  (property "Footprint" "" (at 254.00 55.88 0) (effects (font (size 1.27 1.27)) (hide yes)))
  (property "Datasheet" "~" (at 254.00 55.88 0) (effects (font (size 1.27 1.27)) (hide yes)))
  (pin "1"))
 (text "From the dev board's 5 V pin, straight to the module.\nModule: 3.3-4.5 V, 0.75 A at TX; the dev board's\n5 V pin is already diode-dropped (about 4.5 V)." (at 200.66 60.96 0) (effects (font (size 1.27 1.27)) (justify left top)))
 (junction (at 33.02 43.18) (diameter 0) (color 0 0 0 0))
 (junction (at 121.92 38.10) (diameter 0) (color 0 0 0 0))
 (junction (at 109.22 63.50) (diameter 0) (color 0 0 0 0))
 (junction (at 109.22 81.28) (diameter 0) (color 0 0 0 0))
 (junction (at 149.86 91.44) (diameter 0) (color 0 0 0 0))
 (junction (at 99.06 81.28) (diameter 0) (color 0 0 0 0))
 (junction (at 243.84 48.26) (diameter 0) (color 0 0 0 0))
 (sheet_instances
  (path ""
   (page "1")))
 (embedded_fonts no))
